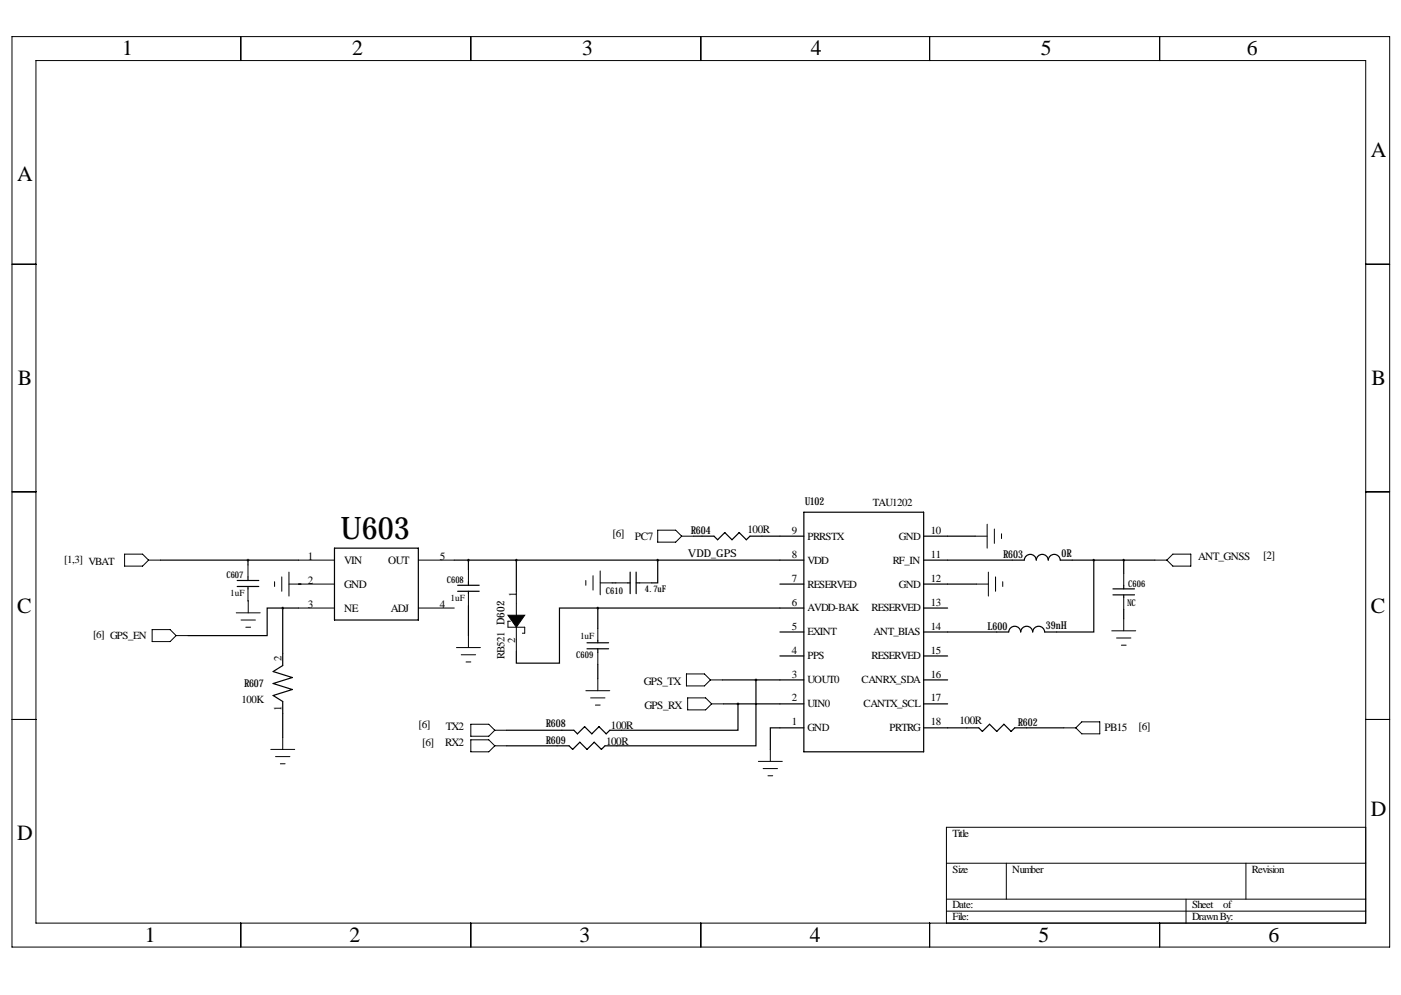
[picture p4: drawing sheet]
<svg xmlns="http://www.w3.org/2000/svg" width="297mm" height="211mm" viewBox="0 0 297 211" stroke-linecap="round" stroke-linejoin="round" font-family="sans-serif">
<g fill="none" stroke="#000" stroke-width=".21">
<path d="M2.5 7.8h292.1v193h-292.1zM7.6 12.8h282v182.9h-282zM51.1 7.8v5M99.8 7.8v5M148.6 7.8v5M197.1 7.8v5M245.9 7.8v5M2.5 56h5.1M289.6 56h5M2.5 104.3h5.1M26.4 117.5h3.8l1.3 1.3-1.3 1.2h-3.8zM31.5 118.8h2.5"/>
<path d="M52.6 119.8v2.5M63.3 118.8h7.6M88.7 118.8h7.6M139.4 112.4h3.9l1.2 1.3-1.2 1.2h-3.9zM144.5 113.7h2.6M206.8 113.7h2.5M209.3 111.1v5.1M210.8 112.2v3M212.3 113.2v1M244.9 118.8h2.5M248.7 117.5h3.8v2.5h-3.8l-1.3-1.2zM289.6 104.3h5"/>
<path d="M32.3 133.5h3.8l1.2 1.3-1.2 1.2h-3.8zM37.3 134.8h2.6M50.1 129.9h5.1M51.1 131.5h3.1M52.1 133h1M52.6 124.9v2.5M52.6 127.4v2.5M58.2 123.3v1M59.7 122.3v3.1M61.3 123.8h9.6M61.3 121.3v5.1M63.3 128.9h7.6"/>
<path d="M88.7 128.9h7.6M96.8 137.3h5.1M97.8 138.8h3M99.3 120.8v2.5M99.3 125.9v2.5M99.3 134.8v2.5M108.2 131.7h-.5v1.3h3.6v1.3h-.6M109.5 125.4v5M109.5 133v5.1M124.2 123.1v1M125.7 122.1v3M126.7 133.2v2.6"/>
<path d="M126.7 138.3v2.6M127.3 123.6h2.5M127.3 121v5.1M130.6 123.6h2.5M135.6 123.6h2.6M207 123.8h2.5M209.5 121.3v5.1M211.1 122.3v3.1M212.6 123.3v1M235.7 133.7h5.1M236.7 135.3h3.1M237.7 136.8h1.1"/>
<path d="M238.3 121.6v2.5M238.3 126.6v2.6M238.3 131.2v2.5M2.5 152.5h5.1M57.4 158.9h5.1M59.9 156.4v2.5M98.8 140.3h1M99.8 153.6h3.8l1.3 1.2-1.3 1.3h-3.8zM99.8 156.9h3.8l1.3 1.2-1.3 1.3h-3.8zM104.9 154.8h2.5M104.9 158.1h2.5M124.2 146.4h5.1"/>
<path d="M125.2 148h3.1M126.2 149.5h1.1M126.7 143.9v2.5M145.5 142.9h3.9l1.2 1.3-1.2 1.2h-3.9zM145.8 148h3.8l1.3 1.2-1.3 1.3h-3.8zM150.6 144.2h2.6M150.9 149.2h2.5M163.3 158.9v2.5M225.6 154.3h2.5M229.4 153h3.8v2.6h-3.8l-1.3-1.3zM289.6 152.5h5M58.4 160.4h3.1"/>
<path d="M59.4 161.9h1.1M160.8 161.4h5.1M161.8 163h3M162.8 164.5h1M289.6 175.4h-88.9v20.3M51.1 195.7v5.1M99.8 195.7v5.1M148.6 195.7v5.1M197.1 195.7v5.1M200.7 193.2h88.9M200.7 190.6h88.9M200.7 183h88.9"/>
<path d="M213.4 183v7.6M245.9 195.7v5.1M251.5 190.6v5.1M264.2 183v7.6"/>
</g>
<g fill="none" stroke="#000" stroke-width=".25">
<path d="M34 118.8h29.3M52.6 118.8v1M70.9 116.2h17.8v15.3h-17.8zM96.3 118.8h74.1M99.3 118.8v2M109.5 118.8v6.6M139.4 118.8v4.8h-1.2M147.1 113.7h4.3l.7 .7 1.6-1.5 1.5 1.5 1.5-1.5 1.5 1.5 .8-.7h11.4M170.4 108.6h25.4v50.8h-25.4zM195.8 118.8h21.4M195.8 113.7h11M217.2 118.7a1.27 1.27 0 0 1 1.2-1.2 1.27 1.27 0 0 1 1.3 1.3"/>
<path d="M219.7 118.7a1.27 1.27 0 0 1 1.3-1.2 1.27 1.27 0 0 1 1.2 1.3M222.3 118.7a1.27 1.27 0 0 1 1.2-1.2 1.27 1.27 0 0 1 1.3 1.3h20.1M231.9 118.8v15.2h-10.4a1.27 1.27 0 0 0-1.3-1.2 1.27 1.27 0 0 0-1.3 1.2 1.27 1.27 0 0 0-1.2-1.2 1.27 1.27 0 0 0-1.3 1.2 1.27 1.27 0 0 0-1.3-1.2 1.27 1.27 0 0 0-1.2 1.2h-18.1M238.3 118.8v2.8M50.3 123.1h4.6M50.3 124.3h4.6M52.6 122.3v.8M52.6 124.3v.6M52.6 127.4h.1M59.9 128.9h-3.3v5.9h-16.7M59.9 128.9v12.2l-2 1.3 4.1 1.3-4.1 1.2 4.1 1.3-4.1 1.3 2 1.2v7.7M59.9 128.9h3.4"/>
<path d="M63.3 123.8h.5M97 124.1h4.6M97 125.4h4.6M99.3 123.3v.8M99.3 125.4v.5M99.3 128.4v6.4M124.5 137.6h4.5M124.5 136.3h4.5M126.7 128.9h-8.1v11.7h-9.1v-2.5M126.7 128.9v4.3M126.7 135.8v.5M126.7 137.6v.7"/>
<path d="M126.7 128.9h43.7M129.8 123.6h.8M133.1 123.6h.5M133.6 121.3v4.6M134.9 123.6h.7M134.9 121.3v4.6M165.4 134h5M165.4 139.1h5M165.4 123.8h5M195.8 139.1h5.1M195.8 128.9h5.1M195.8 123.8h11.2"/>
<path d="M236 124.9h4.5M236 126.1h4.5M238.3 124.1v.8M238.3 126.1v.5M238.3 129.2v2M126.7 140.9v3M153.2 144.2h17.2M153.4 149.2h17M156.5 149.2v5.6h-27.2l-.8 .8-1.5-1.5-1.5 1.5-1.5-1.5-1.6 1.5-.7-.8h-14.3M160.3 144.2v13.9h-32l-.8 .8-1.5-1.5-1.5 1.5-1.6-1.5-1.5 1.5-.8-.8h-13.2M170.4 154.3h-7.1v4.6M195.8 154.3h11.7l.8 .8 1.5-1.5 1.5 1.5 1.6-1.5 1.5 1.5 .7-.8h10.5"/>
<path d="M195.8 149.2h5.1M195.8 144.2h5.1"/>
</g>
<path d="M107.7 130.4h3.6l-1.8 2.6z" fill="#000" stroke="#000" stroke-width=".21"/>
<path d="M238.2 118.8a.05 .05 0 0 0 .1 0 .05 .05 0 0 0-.1 0zM59.9 128.9a.05 .05 0 0 0 .1 0 .05 .05 0 0 0-.1 0zM126.7 128.9a.05 .05 0 0 0 .1 0 .05 .05 0 0 0-.1 0zM139.4 118.8a.05 .05 0 0 0 .1 0 .05 .05 0 0 0-.1 0zM156.4 149.2a.05 .05 0 0 0 .1 0 .05 .05 0 0 0-.1 0z" fill="#000" stroke="#000" stroke-width=".51"/>
<text font-size="6.6" x="72.2" y="114.3">U603</text>
<g font-size="4.6">
<text x="25.9" y="11.8">1</text>
<text x="74.6" y="11.8">2</text>
<text x="123.4" y="11.8">3</text>
<text x="171.9" y="11.8">4</text>
<text x="220.7" y="11.8">5</text>
<text x="264.4" y="11.8">6</text>
<text x="290.7" y="33.4">A</text>
<text x="3.6" y="38.4">A</text>
<text x="3.8" y="81.6">B</text>
<text x="290.8" y="81.6">B</text>
<text x="3.6" y="129.9">C</text>
<text x="290.7" y="129.9">C</text>
<text x="290.7" y="173.1">D</text>
<text x="3.6" y="178.1">D</text>
<text x="30.7" y="199.7">1</text>
<text x="74.1" y="199.7">2</text>
<text x="122.9" y="199.7">3</text>
<text x="171.7" y="199.7">4</text>
<text x="220.2" y="199.7">5</text>
<text x="268.9" y="199.7">6</text>
</g>
<g font-size="2.4">
<text x="129.9" y="113.9">[6]</text>
<text x="158.5" y="112.9">100R</text>
<text x="65.3" y="118.8">1</text>
<text x="72.9" y="119.5">VIN</text>
<text x="82.3" y="119.5">OUT</text>
<text x="93.3" y="118.8">5</text>
<text x="134.6" y="114.4">PC7</text>
<text x="254" y="118.8">ANT_GNSS</text>
<text x="267.8" y="118.5">[2]</text>
<text x="65.3" y="123.8">2</text>
<text x="72.9" y="124.6">GND</text>
<text x="65.3" y="128.9">3</text>
<text x="72.9" y="129.7">NE</text>
<text x="82.9" y="129.7">ADJ</text>
<text x="93.3" y="128.9">4</text>
<text x="136.5" y="145.2">GPS_TX</text>
<text x="88.7" y="154.3">[6]</text>
<text x="94.5" y="154.8">TX2</text>
<text x="129.5" y="154.6">100R</text>
<text x="136.6" y="150.3">GPS_RX</text>
<text x="203.4" y="153.6">100R</text>
<text x="234.2" y="155.1">PB15</text>
<text x="241.4" y="154.8">[6]</text>
<text x="89.5" y="158.1">[6]</text>
<text x="94.4" y="158.1">RX2</text>
<text x="128.5" y="157.9">100R</text>
</g>
<g font-size="2.3">
<text x="170.6" y="107.1">U102</text>
<text x="185.1" y="107.3">TAU1202</text>
<text x="146.5" y="113.2">R604</text>
<text x="167.9" y="113.2">9</text>
<text x="197.4" y="113.2">10</text>
<text x="13.6" y="119.5">[1,3] VBAT</text>
<text x="145.9" y="118">VDD_GPS</text>
<text x="167.9" y="118.3">8</text>
<text x="171.2" y="119.5">VDD</text>
<text x="171.2" y="114.4">PRRSTX</text>
<text x="189.3" y="119.5">RF_IN</text>
<text x="190.6" y="114.4">GND</text>
<text x="197.4" y="118.3">11</text>
<text x="212.7" y="118.3">R603</text>
<text x="225" y="118">0R</text>
<text x="167.9" y="123.3">7</text>
<text x="171.2" y="124.6">RESERVED</text>
<text x="190.6" y="124.6">GND</text>
<text x="197.4" y="123.3">12</text>
<text x="109.5" y="126.6" transform="rotate(-90 109.5 126.6)">1</text>
<text x="167.9" y="128.4">6</text>
<text x="171.2" y="129.7">AVDD-BAK</text>
<text x="184.8" y="129.7">RESERVED</text>
<text x="197.4" y="128.4">13</text>
<text x="19.7" y="135.2">[6] GPS_EN</text>
<text x="109.2" y="136.3" transform="rotate(-90 109.2 136.3)">2</text>
<text x="167.9" y="133.5">5</text>
<text x="171.2" y="134.7">EXINT</text>
<text x="185.2" y="134.7">ANT_BIAS</text>
<text x="197.4" y="133.5">14</text>
<text x="209.4" y="133.5">L600</text>
<text x="221.7" y="133.3">39nH</text>
<text x="59.7" y="140.1" transform="rotate(-90 59.7 140.1)">2</text>
<text x="106.9" y="139.8" transform="rotate(-90 106.9 139.8)">RB521 D602</text>
<text x="167.9" y="143.7">3</text>
<text x="167.9" y="138.6">4</text>
<text x="171.2" y="139.8">PPS</text>
<text x="184.8" y="139.8">RESERVED</text>
<text x="197.4" y="138.6">15</text>
<text x="197.4" y="143.7">16</text>
<text x="51.2" y="149">100K</text>
<text x="51.7" y="145.7">R607</text>
<text x="167.9" y="148.7">2</text>
<text x="171.2" y="150">UIN0</text>
<text x="171.2" y="144.9">UOUT0</text>
<text x="182.7" y="144.9">CANRX_SDA</text>
<text x="183.1" y="150">CANTX_SCL</text>
<text x="197.4" y="148.7">17</text>
<text x="59.7" y="150.8" transform="rotate(-90 59.7 150.8)">1</text>
<text x="115.7" y="154.1">R608</text>
<text x="167.9" y="153.8">1</text>
<text x="171.2" y="155.1">GND</text>
<text x="188.6" y="155.1">PRTRG</text>
<text x="197.4" y="153.8">18</text>
<text x="215.8" y="153.8">R602</text>
<text x="115.7" y="157.7">R609</text>
<text x="201.9" y="177.4">Title</text>
<text x="201.9" y="185">Size</text>
<text x="214.6" y="185">Number</text>
<text x="265.4" y="185">Revision</text>
<text x="201.9" y="195.2">File:</text>
<text x="201.9" y="192.6">Date:</text>
<text x="252.7" y="192.6">Sheet</text>
<text x="252.7" y="195.2">Drawn By:</text>
<text x="259.3" y="192.6">of</text>
</g>
<g font-size="2">
<text x="48" y="122.6">C607</text>
<text x="94.7" y="123.6">C608</text>
<text x="128.5" y="125.9">C610</text>
<text x="136.7" y="125.6">4.7uF</text>
<text x="239.2" y="124.4">C606</text>
<text x="48.8" y="126.5">1uF</text>
<text x="95.5" y="127.5">1uF</text>
<text x="239" y="128.4">N</text>
<text x="239.9" y="128.4">C</text>
<text x="123" y="135.5">1uF</text>
<text x="122.2" y="139.6">C609</text>
</g>
</svg>
